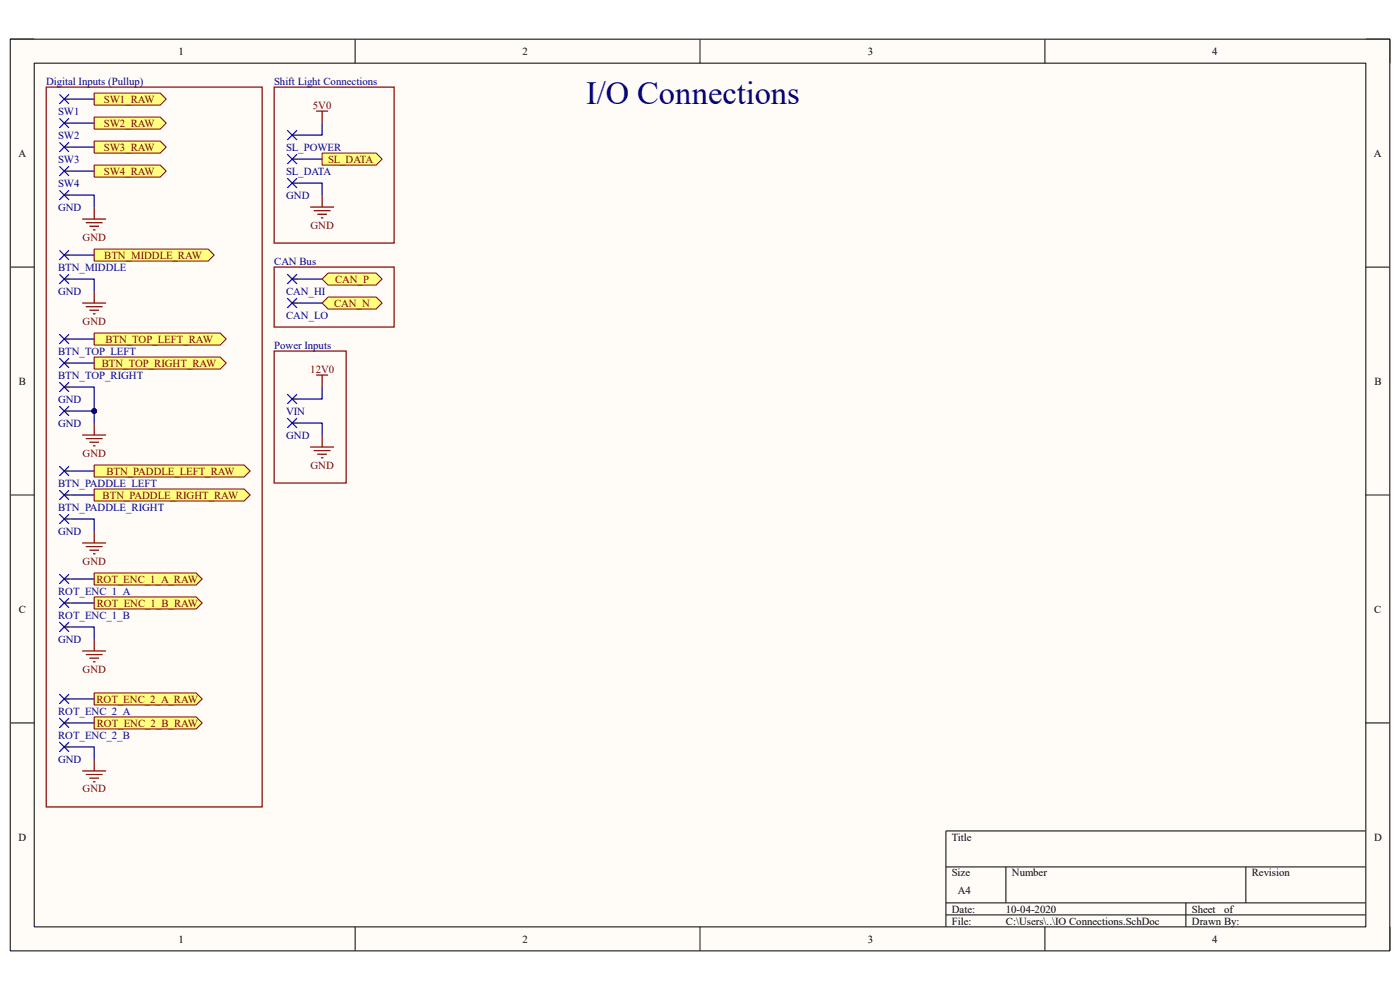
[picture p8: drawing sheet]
<svg xmlns="http://www.w3.org/2000/svg" width="297mm" height="210mm" viewBox="0 0 297 210" stroke-linecap="round" stroke-linejoin="round" font-family="sans-serif">
<path d="M2.2 8.3h292.7v193.4h-292.7z" fill-rule="evenodd" fill="#fffcf8"/>
<path d="M2.2 8.3h292.7v193.4h-292.7z" fill="none" stroke="#000" stroke-width=".21"/>
<path d="M7.3 13.4h282.5v183.2h-282.5z" fill-rule="evenodd" fill="#fffcf8"/>
<g fill="none" stroke="#000" stroke-width=".21">
<path d="M2.2 8.3h5.1M7.3 13.4h282.5v183.2h-282.5zM75.3 8.3v5.1M148.5 8.3v5.1M221.7 8.3v5.1M289.8 8.3h5.1v5.1M2.2 56.7h5.1M289.8 56.7h5.1M2.2 105h5.1M289.8 105h5.1M2.2 153.4h5.1M289.8 153.4h5.1"/>
<path d="M289.8 176.3h-89.1v20.3M75.3 196.6v5.1M148.5 196.6v5.1M200.7 183.9h89.1M200.7 191.5h89.1M200.7 194.1h89.1M213.4 183.9v7.6M221.7 196.6v5.1M251.6 191.5v5.1M264.3 183.9v7.6M294.9 196.6v5.1"/>
</g>
<g fill="none" stroke="#00f" stroke-width=".25">
<path d="M12.6 20l2 2M12.6 25.1l2 2M12.6 30.2l2 2M12.6 35.3l2 2M14.6 20l-2 2M14.6 25.1l-2 2M14.6 30.2l-2 2M14.6 35.3l-2 2M12.6 53.1l2 2M12.6 40.4l2 2M12.6 58.2l2 2M14.6 53.1l-2 2"/>
<path d="M14.6 40.4l-2 2M14.6 58.2l-2 2M12.6 70.9l2 2M12.6 76l2 2M14.6 70.9l-2 2M14.6 76l-2 2M12.6 98.9l2 2M12.6 81.1l2 2M12.6 86.2l2 2M14.6 98.9l-2 2M14.6 81.1l-2 2M14.6 86.2l-2 2"/>
<path d="M12.6 104l2 2M12.6 109.1l2 2M14.6 104l-2 2M14.6 109.1l-2 2"/>
</g>
<g fill="none" stroke="#000" stroke-width=".25">
<path d="M13.6 21h1.3M13.6 26.1h1.3M13.6 31.2h1.3M13.6 36.3h1.3M13.6 54.1h1.3M13.6 41.4h1.3M13.6 59.2h1.3M13.6 71.9h1.3M13.6 77h1.3M13.6 82.1h1.3M13.6 99.9h1.3M13.6 87.2h1.3"/>
<path d="M13.6 105h1.3M13.6 110.1h1.3"/>
</g>
<g fill="none" stroke="#800000" stroke-width=".25">
<path d="M17.4 46.5h5.1M18.2 47.2h3.6M19 48h2M19.7 48.8h.5M20 43.9v2.6M17.4 64.3h5.1M18.2 65.1h3.6M19 65.8h2M19.7 66.6h.5M20 61.7v2.6M17.4 92.3h5.1M18.2 93h3.6"/>
<path d="M19 93.8h2M19.7 94.6h.5M20 89.7v2.6M17.4 115.2h5.1M18.2 116h3.6M19 116.7h2M19.7 117.5h.5M20 112.6v2.6"/>
</g>
<path d="M20 19.8h14l1.3 1.2-1.3 1.3h-14z" fill-rule="evenodd" fill="#ffff80"/>
<path d="M20 19.8h14l1.3 1.2-1.3 1.3h-14z" fill="none" stroke="#800000" stroke-width=".21"/>
<path d="M20 24.8h14l1.3 1.3-1.3 1.3h-14z" fill-rule="evenodd" fill="#ffff80"/>
<path d="M20 24.8h14l1.3 1.3-1.3 1.3h-14z" fill="none" stroke="#800000" stroke-width=".21"/>
<path d="M20 29.9h14l1.3 1.3-1.3 1.3h-14z" fill-rule="evenodd" fill="#ffff80"/>
<path d="M20 29.9h14l1.3 1.3-1.3 1.3h-14z" fill="none" stroke="#800000" stroke-width=".21"/>
<path d="M20 35h14l1.3 1.3-1.3 1.3h-14z" fill-rule="evenodd" fill="#ffff80"/>
<path d="M20 35h14l1.3 1.3-1.3 1.3h-14z" fill="none" stroke="#800000" stroke-width=".21"/>
<path d="M20 52.8h24.2l1.2 1.3-1.2 1.3h-24.2z" fill-rule="evenodd" fill="#ffff80"/>
<path d="M20 52.8h24.2l1.2 1.3-1.2 1.3h-24.2z" fill="none" stroke="#800000" stroke-width=".21"/>
<path d="M20 70.7h26.7l1.3 1.2-1.3 1.3h-26.7z" fill-rule="evenodd" fill="#ffff80"/>
<path d="M20 70.7h26.7l1.3 1.2-1.3 1.3h-26.7z" fill="none" stroke="#800000" stroke-width=".21"/>
<path d="M20 75.7h26.7l1.3 1.3-1.3 1.3h-26.7z" fill-rule="evenodd" fill="#ffff80"/>
<path d="M20 75.7h26.7l1.3 1.3-1.3 1.3h-26.7z" fill="none" stroke="#800000" stroke-width=".21"/>
<path d="M20 98.6h31.8l1.3 1.3-1.3 1.3h-31.8z" fill-rule="evenodd" fill="#ffff80"/>
<path d="M20 98.6h31.8l1.3 1.3-1.3 1.3h-31.8z" fill="none" stroke="#800000" stroke-width=".21"/>
<path d="M20 103.7h31.8l1.3 1.3-1.3 1.3h-31.8z" fill-rule="evenodd" fill="#ffff80"/>
<path d="M20 103.7h31.8l1.3 1.3-1.3 1.3h-31.8z" fill="none" stroke="#800000" stroke-width=".21"/>
<path d="M9.8 18.5h45.8v152.7h-45.8zM65.8 43.9h5.1M66.6 44.7h3.5M67.3 45.5h2.1M68.1 46.2h.5M68.3 41.4v2.5" fill="none" stroke="#800000" stroke-width=".25"/>
<path d="M61 37.8l2 2.1M61 32.7l2 2.1M63 37.8l-2 2.1M63 32.7l-2 2.1" fill="none" stroke="#00f" stroke-width=".25"/>
<path d="M62 38.8h1.2M62 33.8h1.2" fill="none" stroke="#000" stroke-width=".25"/>
<path d="M68.3 32.5h11.5l1.3 1.3-1.3 1.2h-11.5z" fill-rule="evenodd" fill="#ffff80"/>
<path d="M68.3 32.5h11.5l1.3 1.3-1.3 1.2h-11.5z" fill="none" stroke="#800000" stroke-width=".21"/>
<path d="M12.6 132l2 2M12.6 126.9l2 2M12.6 121.8l2 2M14.6 132l-2 2M14.6 126.9l-2 2M14.6 121.8l-2 2" fill="none" stroke="#00f" stroke-width=".25"/>
<path d="M13.6 133h1.3M13.6 127.9h1.3M13.6 122.8h1.3" fill="none" stroke="#000" stroke-width=".25"/>
<path d="M17.4 138.1h5.1M18.2 138.9h3.6M19 139.6h2M20 135.6v2.5M19.7 140.4h.5" fill="none" stroke="#800000" stroke-width=".25"/>
<path d="M20 121.6h21.6l1.3 1.2-1.3 1.3h-21.6z" fill-rule="evenodd" fill="#ffff80"/>
<path d="M20 121.6h21.6l1.3 1.2-1.3 1.3h-21.6z" fill="none" stroke="#800000" stroke-width=".21"/>
<path d="M20 126.6h21.6l1.3 1.3-1.3 1.3h-21.6z" fill-rule="evenodd" fill="#ffff80"/>
<path d="M20 126.6h21.6l1.3 1.3-1.3 1.3h-21.6z" fill="none" stroke="#800000" stroke-width=".21"/>
<path d="M58.2 18.5h25.4v33.1h-25.4zM67.1 23.6h2.5M68.3 23.6v2.5M58.2 56.7h25.4v12.7h-25.4zM58.2 74.5h15.2v28h-15.2zM67.1 79.6h2.5M68.3 79.6v2.5M65.8 94.8h5.1M66.6 95.6h3.5M67.3 96.4h2.1M68.1 97.1h.5M68.3 92.3v2.5" fill="none" stroke="#800000" stroke-width=".25"/>
<path d="M61 27.6l2 2.1M63 27.6l-2 2.1M61 58.2l2 2M63 58.2l-2 2M61 63.3l2 2M63 63.3l-2 2M61 88.7l2 2.1M61 83.6l2 2.1M63 83.6l-2 2.1M63 88.7l-2 2.1" fill="none" stroke="#00f" stroke-width=".25"/>
<path d="M62 28.7h1.2M62 59.2h1.2M62 64.3h1.2M62 89.7h1.3M62 84.6h1.2" fill="none" stroke="#000" stroke-width=".25"/>
<path d="M68.3 59.2l1.3-1.3h10.2l1.3 1.3-1.3 1.3h-10.2z" fill-rule="evenodd" fill="#ffff80"/>
<path d="M68.3 59.2l1.3-1.3h10.2l1.3 1.3-1.3 1.3h-10.2z" fill="none" stroke="#800000" stroke-width=".21"/>
<path d="M68.3 64.3l1.3-1.3h10.2l1.3 1.3-1.3 1.3h-10.2z" fill-rule="evenodd" fill="#ffff80"/>
<path d="M68.3 64.3l1.3-1.3h10.2l1.3 1.3-1.3 1.3h-10.2z" fill="none" stroke="#800000" stroke-width=".21"/>
<path d="M68.3 26.1v2.6h-5.1M14.9 99.9h5.1M14.9 87.2h5.1M14.9 110.1h5.1v2.5M14.9 105h5.1M14.9 133h5.1v2.6M14.9 127.9h5.1M14.9 122.8h5.1" fill="none" stroke="#000080" stroke-width=".25"/>
<circle cx="20" cy="87.2" r=".51" fill="#000080"/>
<circle cx="20" cy="87.2" r=".51" fill="none" stroke="#000080" stroke-width=".21"/>
<path d="M14.9 82.1h5.1v7.6" fill="none" stroke="#000080" stroke-width=".25"/>
<circle cx="20" cy="87.2" r=".51" fill="#000080"/>
<circle cx="20" cy="87.2" r=".51" fill="none" stroke="#000080" stroke-width=".21"/>
<g fill="none" stroke="#000080" stroke-width=".25">
<path d="M14.9 36.3h5.1M14.9 31.2h5.1M14.9 26.1h5.1M14.9 21h5.1M63.2 38.8h5.1v2.6M63.2 33.8h5.1M14.9 59.2h5.1v2.5M14.9 41.4h5.1v2.5M14.9 54.1h5.1M63.2 59.2h5.1M14.9 77h5.1M14.9 71.9h5.1"/>
<path d="M63.2 64.3h5.1M63.3 89.7h5v2.6M68.3 82.1v2.5h-5.1"/>
</g>
<path d="M12.6 157.4l2 2.1M12.6 152.3l2 2.1M12.6 147.3l2 2M14.6 157.4l-2 2.1M14.6 152.3l-2 2.1M14.6 147.3l-2 2" fill="none" stroke="#00f" stroke-width=".25"/>
<path d="M13.6 158.5h1.3M13.6 153.4h1.3M13.6 148.3h1.3" fill="none" stroke="#000" stroke-width=".25"/>
<path d="M17.4 163.5h5.1M18.2 164.3h3.6M19 165.1h2M19.7 165.8h.5M20 161v2.5" fill="none" stroke="#800000" stroke-width=".25"/>
<path d="M20 147h21.6l1.3 1.3-1.3 1.2h-21.6z" fill-rule="evenodd" fill="#ffff80"/>
<path d="M20 147h21.6l1.3 1.3-1.3 1.2h-21.6z" fill="none" stroke="#800000" stroke-width=".21"/>
<path d="M20 152.1h21.6l1.3 1.3-1.3 1.2h-21.6z" fill-rule="evenodd" fill="#ffff80"/>
<path d="M20 152.1h21.6l1.3 1.3-1.3 1.2h-21.6z" fill="none" stroke="#800000" stroke-width=".21"/>
<path d="M14.9 158.5h5.1v2.5M14.9 153.4h5.1M14.9 148.3h5.1" fill="none" stroke="#000080" stroke-width=".25"/>
<text font-size="6.9" fill="#000080" x="124.3" y="22.1">I/O Connections</text>
<g font-size="2.3">
<text x="37.9" y="11.6">1</text>
<text x="110.9" y="11.6">2</text>
<text x="184.1" y="11.6">3</text>
<text x="257.2" y="11.6">4</text>
<text x="3.9" y="33.2">A</text>
<text x="291.5" y="33.2">A</text>
<text x="4" y="81.6">B</text>
<text x="291.6" y="81.6">B</text>
<text x="4" y="130">C</text>
<text x="291.5" y="130">C</text>
<text x="3.9" y="178.3">D</text>
<text x="201.9" y="178.3">Title</text>
<text x="291.5" y="178.3">D</text>
<text x="201.9" y="185.9">Size</text>
<text x="214.7" y="185.9">Number</text>
<text x="265.5" y="185.9">Revision</text>
<text x="203.2" y="189.7">A4</text>
<text x="201.9" y="193.6">Date:</text>
<text x="201.9" y="196.1">File:</text>
<text x="213.4" y="193.6">10-04-2020</text>
<text x="213.4" y="196.1">C:\Users\..\IO Connections.SchDoc</text>
<text x="252.9" y="193.6">Sheet</text>
<text x="252.9" y="196.1">Drawn By:</text>
<text x="259.7" y="193.6">of</text>
<text x="37.9" y="199.9">1</text>
<text x="110.9" y="199.9">2</text>
<text x="184.1" y="199.9">3</text>
<text x="257.2" y="199.9">4</text>
</g>
<g font-size="2.3" fill="#000080">
<text x="9.8" y="18">Digital Inputs (Pullup)</text>
<text x="58.2" y="18">Shift Light Connections</text>
<text x="12.3" y="24.3">SW1</text>
<text x="12.3" y="29.4">SW2</text>
<text x="12.3" y="34.5">SW3</text>
<text x="60.7" y="32">SL_POWER</text>
<text x="12.3" y="39.6">SW4</text>
<text x="60.7" y="37">SL_DATA</text>
<text x="12.3" y="44.7">GND</text>
<text x="60.7" y="42.2">GND</text>
<text x="12.3" y="57.4">BTN_MIDDLE</text>
<text x="58.2" y="56.1">CAN Bus</text>
<text x="12.3" y="62.5">GND</text>
<text x="60.7" y="62.5">CAN_HI</text>
<text x="60.7" y="67.6">CAN_LO</text>
<text x="12.3" y="75.2">BTN_TOP_LEFT</text>
<text x="58.2" y="74">Power Inputs</text>
<text x="12.3" y="80.3">BTN_TOP_RIGHT</text>
<text x="12.3" y="85.4">GND</text>
<text x="60.7" y="88">VIN</text>
<text x="12.3" y="90.5">GND</text>
<text x="60.7" y="93">GND</text>
<text x="12.3" y="103.2">BTN_PADDLE_LEFT</text>
<text x="12.3" y="108.3">BTN_PADDLE_RIGHT</text>
<text x="12.3" y="113.4">GND</text>
<text x="12.3" y="131.2">ROT_ENC_1_B</text>
<text x="12.3" y="126.2">ROT_ENC_1_A</text>
<text x="12.3" y="136.3">GND</text>
<text x="12.3" y="151.6">ROT_ENC_2_A</text>
<text x="12.3" y="161.8">GND</text>
<text x="12.3" y="156.7">ROT_ENC_2_B</text>
</g>
<g font-size="2.3" fill="#800000">
<text x="22.1" y="21.8">SW1_RAW</text>
<text x="66.4" y="23.1">5V0</text>
<text x="22.1" y="26.9">SW2_RAW</text>
<text x="22.1" y="32">SW3_RAW</text>
<text x="69.6" y="34.5">SL_DATA</text>
<text x="22.1" y="37">SW4_RAW</text>
<text x="17.5" y="51.1">GND</text>
<text x="65.9" y="48.5">GND</text>
<text x="22.1" y="54.9">BTN_MIDDLE_RAW</text>
<text x="71.1" y="59.9">CAN_P</text>
<text x="70.9" y="65.1">CAN_N</text>
<text x="17.5" y="68.9">GND</text>
<text x="21.6" y="77.8">BTN_TOP_RIGHT_RAW</text>
<text x="22.4" y="72.7">BTN_TOP_LEFT_RAW</text>
<text x="65.8" y="79">12V0</text>
<text x="17.5" y="96.9">GND</text>
<text x="22.6" y="100.7">BTN_PADDLE_LEFT_RAW</text>
<text x="65.9" y="99.4">GND</text>
<text x="21.8" y="105.8">BTN_PADDLE_RIGHT_RAW</text>
<text x="17.5" y="119.8">GND</text>
<text x="20.4" y="123.6">ROT_ENC_1_A_RAW</text>
<text x="20.5" y="128.7">ROT_ENC_1_B_RAW</text>
<text x="17.5" y="142.7">GND</text>
<text x="20.4" y="149.1">ROT_ENC_2_A_RAW</text>
<text x="20.5" y="154.1">ROT_ENC_2_B_RAW</text>
<text x="17.5" y="168.1">GND</text>
</g>
</svg>
